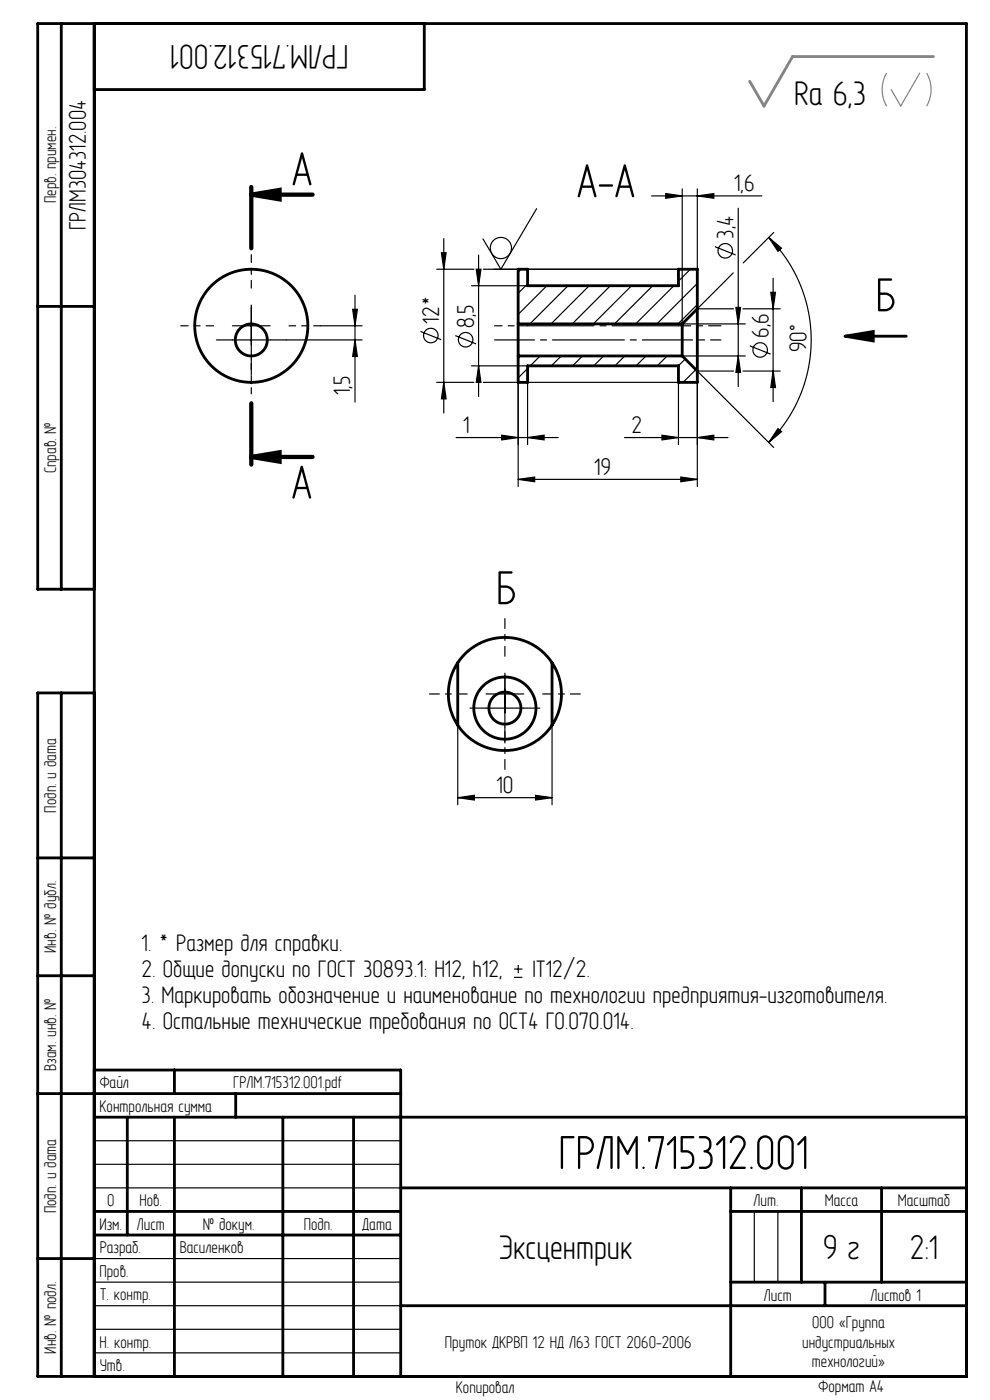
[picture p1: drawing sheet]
<svg xmlns="http://www.w3.org/2000/svg" width="210mm" height="297mm" viewBox="0 0 210 297" stroke-linecap="round" stroke-linejoin="round" font-family="sans-serif">
<g fill="none" stroke="#000" stroke-width=".25">
<path d="M92.6 57.1h7.9M93.6 53.6h1l-.5 3.5zM94.1 50.6v37M101 57.1h1l-.5 3.5zM101.5 54.1v30M102.5 57.1h41.4M110.5 57.1l-.6 .6M113.8 44.3l-7.6 12.8-3.7-6.4M138.2 41.6h23.4M141.2 41.1l3.5 .5-3.5 .5zM144.7 40.1v28.6h13.4M146.4 57.1l-2.5 2.5"/>
<path d="M147.9 41.6l3.5-.5v1zM147.9 40.1v17M151.6 52.3l4.4 1.8M155.5 57.9l-7.6 7.6h7.7M156.6 44.2v37.8M163.1 50.4l2.7 2.2-.8 .7zM163.1 50.4a30.8 30.8 0 0 1 0 43.5M164 59v26.2M164.1 49.3l-6.4 6.5M49.3 69.1h8M49.3 72.1h8M53.3 65.1v11"/>
<path d="M60.7 72.1h16.1M68 69.1h8.8M74.8 65.6h1l-.5 3.5zM75.3 62.6v22.7M75.3 72.1l.5 3.5h-1zM89.2 70.3l4.4 1.8M96.6 71.2l4.4 1.7M100 60.6h11.9M100 77.6h11.9M101.5 77.6l.5 3.5h-1zM110.1 75.5l-.2 .2M111.9 78.2l-2 2"/>
<path d="M111.9 60.2l-2 2M114.6 75.5l-2.1 2.1M116 60.6l-6.1 6.1M119.1 75.5l-2.1 2.1M120.5 60.6l-8.1 8.1M123.6 75.5l-2.1 2.1M125 60.6l-8.1 8.1M128 75.5l-2.1 2.1M129.5 60.6l-8.1 8.1M132.5 75.5l-2.1 2.1M134 60.6l-8.1 8.1M137 75.5l-2.1 2.1"/>
<path d="M138.5 60.6l-8.1 8.1M141.5 75.5l-2.1 2.1M142.9 60.6l-8.1 8.1M144.7 75.5h13.4M145.4 76.2l-1.5 1.4M147.6 78.4l-2.7 2.7M147.9 60.1l-8.6 8.6M147.9 64.6l-4.1 4.1M155.6 78.7h-7.7l16.2 16.2M156.1 65.2h1l-.5 3.5zM156.6 75.5l.5 3.5h-1zM157.6 65.5h7.9"/>
<path d="M157.6 78.7h7.9M159 73.4l4.4 1.7M163.5 62h1l-.5 3.5zM164 78.7l.5 3.5h-1zM92.6 81.1h7.9M94.1 81.1l.5 3.5h-1zM96.8 92.8h21.6M102.5 81.1h41.4v13.2M106.4 92.3l3.5 .5-3.5 .5zM109.9 81.1v22.1M111.9 92.8l3.5-.5v1zM111.9 81.1v13.2"/>
<path d="M132.5 92.8h21.9M140.4 92.3l3.5 .5-3.5 .5zM147.9 92.8l3.5-.5v1zM147.9 81.1v22.1M165 90.9l.8 .7-2.7 2.3zM109.9 101.7l3.5-.5v1zM109.9 101.7h38M144.4 101.2l3.5 .5-3.5 .5zM97.1 153.9v16.8M103.1 147.2h8M103.1 150.2h8M107.1 143.2v11"/>
<path d="M117.1 153.9v16.8M97.1 169.2l3.5-.5v1zM97.1 169.2h20M113.6 168.7l3.5 .5-3.5 .5zM109.1 207.3h1.7M109.1 205.6h1.7M109.9 204.7v1.8M20 242h65M20 247h65M20 252h65M160 257v15M165 257v15"/>
<path d="M20 277h65M20 272h65M20 267h65M20 287h65M20 282h65"/>
<circle cx="106.2" cy="52.6" r="2.25"/>
<circle cx="153.8" cy="53.2" r="1.54"/>
<circle cx="91.4" cy="71.2" r="1.54"/>
<circle cx="98.8" cy="72.1" r="1.54"/>
<circle cx="161.2" cy="74.2" r="1.54"/>
</g>
<path d="M179.2 71.3l6-1v2z" fill="none" stroke="#000" stroke-width=".6" stroke-linecap="butt"/>
<path d="M53.3 41.3l6-1v2zM53.3 96.9l6-1v2z" fill="none" stroke="#000" stroke-width=".9" stroke-linecap="butt"/>
<path d="M188.1 15.5a7 7 0 0 0 0 7M195.1 15.5l-4 7-2.1-3.5M196.6 15.5a7 7 0 0 1 0 7" fill="none" stroke="#808080" stroke-width=".25"/>
<g fill="none" stroke="#000" stroke-width=".6">
<path d="M13 5v120M20 5v287M90 5v14h-70M8 65h12M109.9 68.7v6.8M109.9 75.5v5.6h2v-3.5h32v3.5h4v-2.4M109.9 75.5h34.8M109.9 68.7h34.8M144.7 68.7v6.8M144.7 75.5l3.2 3.2M147.9 65.5v13.2M147.9 65.5v-8.4h-4v3.5h-32v-3.5h-2v11.6"/>
<path d="M147.9 65.5l-3.2 3.2M179.2 71.3h13M20 125h-12v-120h197v287h-197v-145h12M13 147v145M97.1 153.9a12 12 0 0 0 20 0M97.1 140.6a12 12 0 0 1 20 0M97.1 140.6a12 12 0 0 0 0 13.3M97.1 140.6v13.3M117.1 140.6a12 12 0 0 1 0 13.3M117.1 140.6v13.3M8 182h12M8 207h12"/>
<path d="M8 232h77M20 227h65v65M20 237h185M27 237v25M37 227v5M37 237v55M50 232v5M60 237v55M75 237v55M20 257h65M85 252h120M155 252v40"/>
<path d="M155 257h50M170 252v20M187 252v20M8 267h12M20 262h65M85 277h120M155 272h50M175 272v5"/>
<circle cx="53.3" cy="69.1" r="12"/>
<circle cx="53.3" cy="72.1" r="3.4"/>
<circle cx="107.1" cy="150.2" r="3.4"/>
<circle cx="107.1" cy="150.2" r="6.6"/>
</g>
<path d="M143.9 69.1h9" fill="none" stroke="#000" stroke-width=".25" stroke-dasharray="15.2 1.3 1.3 1.3" stroke-dashoffset="12.6"/>
<path d="M111.9 69.1h32" fill="none" stroke="#000" stroke-width=".25" stroke-dasharray="15.2 1.3 1.3 1.3" stroke-dashoffset="1.1"/>
<path d="M104.9 72.1h39.8" fill="none" stroke="#000" stroke-width=".25" stroke-dasharray="15.2 1.3 1.3 1.3" stroke-dashoffset="6.8"/>
<path d="M152.9 72.1h-8.2" fill="none" stroke="#000" stroke-width=".25" stroke-dasharray="15.2 1.3 1.3 1.3" stroke-dashoffset="13"/>
<path d="M53.3 61.1v-7.1M111.9 69.1h-7" fill="none" stroke="#000" stroke-width=".25" stroke-dasharray="15.2 1.3 1.3 1.3" stroke-dashoffset="13.6"/>
<path d="M107.1 139.2v-8M99.1 147.2h-8M107.1 155.2v8M115.1 147.2h8" fill="none" stroke="#000" stroke-width=".25" stroke-dasharray="15.2 1.3 1.3 1.3" stroke-dashoffset="13.1"/>
<path d="M49.3 72.1h-3.4M53.3 68.1v-3.4M53.3 76.1v3.4M57.3 72.1h3.4M103.1 150.2h-3.4M107.1 146.2v-3.4M107.1 154.2v3.4M111.1 150.2h3.4" fill="none" stroke="#000" stroke-width=".25" stroke-dasharray="15.2 1.3 1.3 1.3"/>
<path d="M45.3 69.1h-7" fill="none" stroke="#000" stroke-width=".25" stroke-dasharray="15.2 1.3 1.3 1.3" stroke-dashoffset="13.7"/>
<path d="M53.3 77.1v6.5" fill="none" stroke="#000" stroke-width=".25" stroke-dasharray="15.2 1.3 1.3 1.3" stroke-dashoffset="13.9"/>
<path d="M61.3 69.1h6.7" fill="none" stroke="#000" stroke-width=".25" stroke-dasharray="15.2 1.3 1.3 1.3" stroke-dashoffset="13.8"/>
<path d="M53.3 39.7v13M53.3 41.3h13M53.3 85.6v13M53.3 96.9h13" fill="none" stroke="#000" stroke-width=".9"/>
<path d="M162.1 22.5h.1" fill="none" stroke="#808080" stroke-width=".25" stroke-dasharray="15.2 1.3 1.3 1.3"/>
<path d="M198 12h-29.9l-6 10.5-3.1-5.2" fill="none" stroke="#808080" stroke-width=".6"/>
<g fill="#000">
<path d="M179.2 71.3l6-1v2z"/>
<path d="M53.3 41.3l6-1v2zM53.3 96.9l6-1v2z"/>
<path d="M147.9 41.6l3.5-.5v1zM141.2 41.1l3.5 .5-3.5 .5z"/>
<path d="M74.8 65.6h1l-.5 3.5zM75.3 72.1l.5 3.5h-1zM156.1 65.2h1l-.5 3.5zM156.6 75.5l.5 3.5h-1zM163.5 62h1l-.5 3.5zM164 78.7l.5 3.5h-1zM101 57.1h1l-.5 3.5zM101.5 77.6l.5 3.5h-1zM93.6 53.6h1l-.5 3.5zM94.1 81.1l.5 3.5h-1z"/>
<path d="M111.9 92.8l3.5-.5v1zM106.4 92.3l3.5 .5-3.5 .5z"/>
<path d="M140.4 92.3l3.5 .5-3.5 .5zM147.9 92.8l3.5-.5v1zM97.1 169.2l3.5-.5v1zM113.6 168.7l3.5 .5-3.5 .5z"/>
<path d="M165 90.9l.8 .7-2.7 2.3zM163.1 50.4l2.7 2.2-.8 .7z"/>
<path d="M109.9 101.7l3.5-.5v1zM144.4 101.2l3.5 .5-3.5 .5z"/>
</g>
<g font-size="11">
<text x="61.8" y="39.3">А</text>
<text x="122.3" y="41.9">А-А</text>
<text x="185.7" y="66.1">Б</text>
<text x="61.8" y="105.8">А</text>
<text x="105.2" y="128.2">Б</text>
<text x="118.5" y="248">ГРЛМ.715312.001</text>
</g>
<g font-size="7.8">
<text x="73.9" y="9.5" transform="rotate(-180 73.9 9.5)">ГРЛМ.715312.001</text>
<text x="168.4" y="22.2">Ra 6,3</text>
<text x="105.8" y="267">Эксцентрик</text>
<text x="174.6" y="267">9 г</text>
<text x="193" y="267">2:1</text>
</g>
<g font-size="5.5">
<text x="155.7" y="40.6">1,6</text>
<text x="18.2" y="48.9" transform="rotate(-90 18.2 48.9)">ГРЛМ304312.004</text>
<text x="155.6" y="50.7" transform="rotate(-90 155.6 50.7)">3,4</text>
<text x="93.1" y="68.6" transform="rotate(-90 93.1 68.6)">12*</text>
<text x="100.5" y="69.5" transform="rotate(-90 100.5 69.5)">8,5</text>
<text x="163" y="71.7" transform="rotate(-90 163 71.7)">6,6</text>
<text x="171.1" y="74.7" transform="rotate(-91 171.1 74.7)">90°</text>
<text x="74.3" y="83.8" transform="rotate(-90 74.3 83.8)">1,5</text>
<text x="98.3" y="91.8">1</text>
<text x="134" y="91.8">2</text>
<text x="126" y="100.7">19</text>
<text x="105.3" y="168.2">10</text>
<text x="30" y="201.8">1. * Размер для справки.</text>
<text x="30" y="207.3">2. Общие допуски по ГОСТ 30893.1: H12, h12,</text>
<text x="112.9" y="207.3">IT12/2.</text>
<text x="30" y="212.8">3. Маркировать обозначение и наименование по технологии предприятия-изготовителя.</text>
<text x="30" y="218.3">4. Остальные технические требования по ОСТ4 ГО.070.014.</text>
</g>
<g font-size="3.9">
<text x="11.9" y="43.1" transform="rotate(-90 11.9 43.1)">Перв. примен.</text>
<text x="11.9" y="100.4" transform="rotate(-90 11.9 100.4)">Справ. №</text>
<text x="11.9" y="172.4" transform="rotate(-90 11.9 172.4)">Подп. и дата</text>
<text x="11.9" y="202.1" transform="rotate(-90 11.9 202.1)">Инв. № дубл.</text>
<text x="11.9" y="227.2" transform="rotate(-90 11.9 227.2)">Взам. инв. №</text>
<text x="21.2" y="230.9">Файл</text>
<text x="49.5" y="230.9">ГРЛМ.715312.001.pdf</text>
<text x="21.1" y="235.9">Контрольная сумма</text>
<text x="11.9" y="257.4" transform="rotate(-90 11.9 257.4)">Подп. и дата</text>
<text x="22.7" y="255.9">0</text>
<text x="29.6" y="255.9">Нов.</text>
<text x="159.9" y="255.9">Лит.</text>
<text x="174.9" y="255.9">Масса</text>
<text x="190.4" y="255.9">Масштаб</text>
<text x="21.1" y="260.9">Изм.</text>
<text x="29" y="260.9">Лист</text>
<text x="43" y="260.9">№ докум.</text>
<text x="64.4" y="260.9">Подп.</text>
<text x="76.9" y="260.9">Дата</text>
<text x="21.1" y="265.9">Разраб.</text>
<text x="38.1" y="265.9">Василенков</text>
<text x="21.1" y="270.9">Пров.</text>
<text x="21.1" y="275.9">Т. контр.</text>
<text x="162" y="275.9">Лист</text>
<text x="184.7" y="275.9">Листов 1</text>
<text x="172.3" y="281.7">ООО «Группа</text>
<text x="11.9" y="287.1" transform="rotate(-90 11.9 287.1)">Инв. № подл.</text>
<text x="21.1" y="285.9">Н. контр.</text>
<text x="94.4" y="285.9">Пруток ДКРВП 12 НД Л63 ГОСТ 2060-2006</text>
<text x="170.2" y="285.9">индустриальных</text>
<text x="21.2" y="290.9">Утв.</text>
<text x="172.2" y="290.1">технологий»</text>
<text x="96.7" y="295.6">Копировал</text>
<text x="173.6" y="295.4">Формат A4</text>
</g>
</svg>
